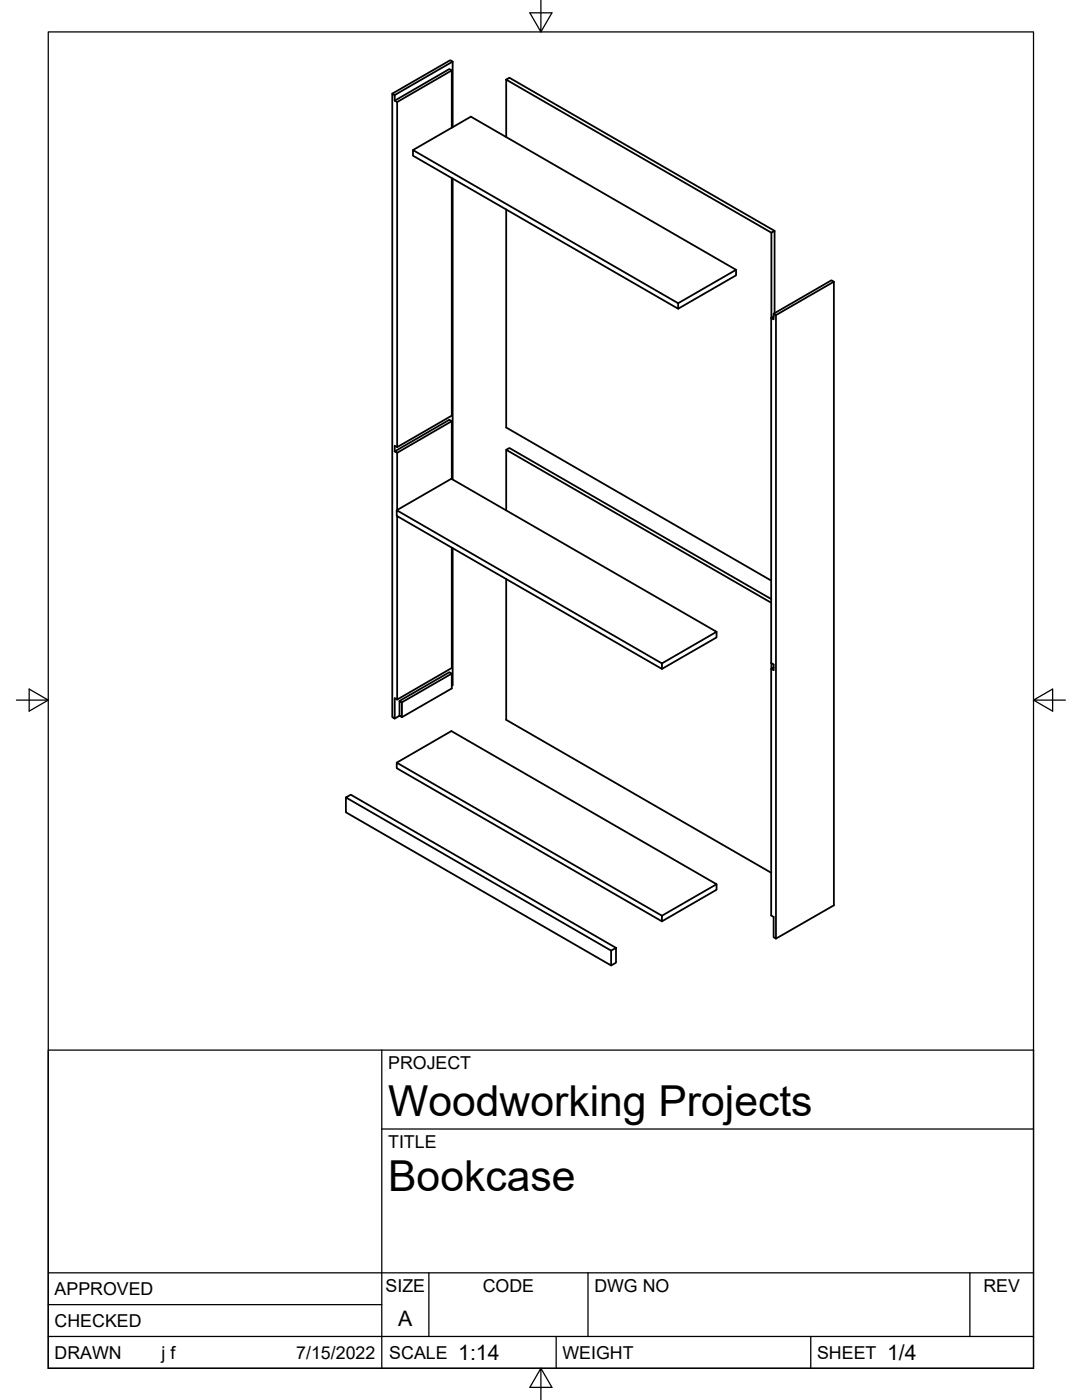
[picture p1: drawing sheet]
<svg xmlns="http://www.w3.org/2000/svg" width="216mm" height="279mm" viewBox="0 0 216 279" stroke-linecap="round" stroke-linejoin="round" font-family="sans-serif">
<!-- layer: Visible -->
<g fill="none" stroke="#000" stroke-width=".36">
<path d="M90.1 14.1l-.4-.3-10.9 6.3M90.3 12.3l-.5-.3-11.5 6.7M90.3 12.3v13.1M90.3 12.3l-11.5 6.7M101 15.9l.6-.4 53 30.6-.7 .3zM101 15.9v11.5M79.2 20.4l-.4-.3v-1.1l-.5-.3v124.4l.5 .3v-4.1l.4 .3 10.9-6.3v-24M82.4 30l52.9 30.5v1.1l-52.9-30.5zM82.4 30l11.6-6.7 52.9 30.5-11.6 6.7M90.1 35.5v47.5l-10.9 6.2-.4-.2v1.1M90.1 25.5v-11.4l-10.9 6.3v68.8M90.3 35.6v60.1"/>
<path d="M101 41.8v43.5l52.9 30.6M146.9 53.8v1.1l-11.6 6.7M153.9 46.4v17M154.6 46.1v16.4M166.4 56.2l-11.6 6.7M153.9 63.5l.5 .2v-1.1l.4 .3v124.4l-.4-.3v-4l-.5-.3v-49.2M154.4 63.2l-.5 .3v68.8l.5 .3v1.1l-.5-.2 .5-.3M154.4 62.6l11.5-6.7 .5 .3v124.5l-11.6 6.6M78.8 90.1l10.9-6.3 .4 .3-10.9 6.3zM79.2 90.4v11.4M90.1 84.1v11.5M101 89.8v12.1"/>
<path d="M79.2 101.8l52.9 30.6v1.1l-52.9-30.5zM79.2 101.8l10.9-6.3 52.9 30.6-10.9 6.3M79.2 103v36.6M90.3 109.4v27.3l-.2 .1M101 115.6v28.1l52.9 30.5M153.9 119.5l-52.3-30.1-.6 .4 52.9 30.5M79.7 139.9l.5 .3v2.9l-.5-.2zM79.7 139.9l10-5.7 .4 .2-9.9 5.8M90.1 134.4v3l-9.9 5.7M143 126.1v1.1l-10.9 6.3M153.9 132.4v1M69 159.2v2.9l52.9 30.6 1-.6v-2.9l-52.9-30.6-1 .6 52.9 30.5 1-.5"/>
<path d="M79.2 152.2l52.9 30.6v1.1l-52.9-30.6zM79.2 152.2l10.9-6.3 52.9 30.6-10.9 6.3M79.7 142.9l-.9 .5M143 176.5v1.1l-10.9 6.3M121.9 189.7v3"/>
</g>
<!-- layer: Border -->
<path d="M9.6 6.4h196.6v266.7h-196.6zM107.9 0v6.4l-2.2-3.8h4.4l-2.2 3.8M3.3 139.7h6.3l-3.8-2.2v4.4l3.8-2.2M206.2 139.7l3.8 2.2v-4.4l-3.8 2.2h6.4M107.9 273.1l2.2 3.8h-4.4l2.2-3.8v6.3" fill="none" stroke="#000" stroke-width=".25"/>
<!-- layer: Titleblock -->
<path d="M9.6 209.6h196.6v63.5h-196.6zM76.2 209.6v63.5M76.2 225.3h130M9.6 254h196.6M85.6 254v12.7M117.3 254v12.7M193.5 254v12.7M9.6 266.7h196.6M9.6 260.4h66.6M111 266.7v6.4M161.8 266.7v6.4" fill="none" stroke="#000" stroke-width=".25"/>
<g font-size="8.5">
<text x="77.4" y="222.8">Woodworking Projects</text>
<text x="77.4" y="237.8">Bookcase</text>
</g>
<g font-size="4.3">
<text x="79.5" y="264.5">A</text>
<text x="91.4" y="271.4">1:14</text>
<text x="177" y="271.4">1/4</text>
</g>
<g font-size="3.5">
<text x="77.4" y="213.4">PROJECT</text>
<text x="77.4" y="229.1">TITLE</text>
<text x="76.9" y="257.8">SIZE</text>
<text x="96.3" y="257.8">CODE</text>
<text x="118.6" y="257.8">DWG NO</text>
<text x="196.2" y="257.8">REV</text>
<text x="10.9" y="258.5">APPROVED</text>
<text x="10.9" y="264.8">CHECKED</text>
<text x="10.9" y="271.2">DRAWN</text>
<text x="32.2" y="271.2">j f</text>
<text x="59.1" y="271.2">7/15/2022</text>
<text x="77.7" y="271.2">SCALE</text>
<text x="112.2" y="271.2">WEIGHT</text>
<text x="163" y="271.2">SHEET</text>
</g>
</svg>
